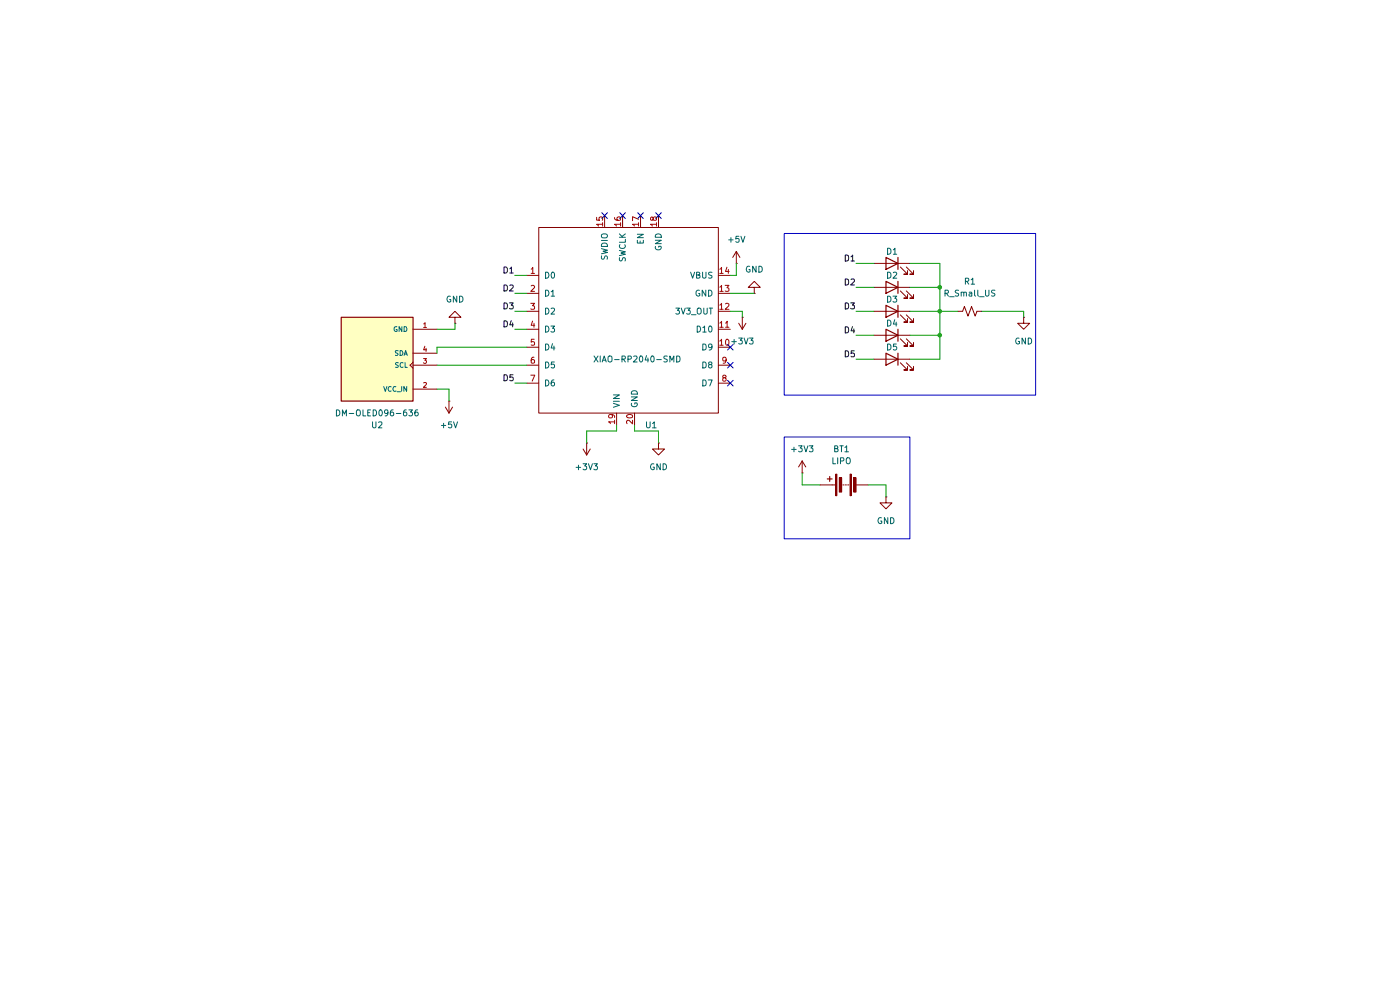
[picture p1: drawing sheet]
(kicad_sch
 (version 20260306)
 (generator "eeschema")
 (generator_version "10.0")
 (paper "A4")
 (lib_symbols
  (symbol "DM-OLED096-636:DM-OLED096-636"
   (pin_names
    (offset 1.016)) (exclude_from_sim no) (in_bom yes) (on_board yes)
   (in_pos_files yes)
   (duplicate_pin_numbers_are_jumpers no)
   (property "Reference" "U" (at -7.62 10.922 0) (show_name no) (do_not_autoplace no) (effects (font (size 1.27 1.27)) (justify left bottom)))
   (property "Value" "DM-OLED096-636" (at -7.62 -10.16 0) (show_name no) (do_not_autoplace no) (effects (font (size 1.27 1.27)) (justify left bottom)))
   (property "Footprint" "DM-OLED096-636:MODULE_DM-OLED096-636" (at 0 0 0) (show_name no) (do_not_autoplace no) (hide yes) (effects (font (size 1.27 1.27)) (justify bottom)))
   (property "Datasheet" "" (at 0 0 0) (show_name no) (do_not_autoplace no) (hide yes) (effects (font (size 1.27 1.27))))
   (property "Description" "0.96” 128 X 64 MONOCHROME GRAPHIC OLED DISPLAY MODULE - I2C" (at 0 0 0) (show_name no) (do_not_autoplace no) (hide yes) (effects (font (size 1.27 1.27)) (justify bottom)))
   (property "MF" "Display Module" (at 0 0 0) (show_name no) (do_not_autoplace no) (hide yes) (effects (font (size 1.27 1.27)) (justify bottom)))
   (property "MAXIMUM_PACKAGE_HEIGHT" "11.3 mm" (at 0 0 0) (show_name no) (do_not_autoplace no) (hide yes) (effects (font (size 1.27 1.27)) (justify bottom)))
   (property "Package" "Package" (at 0 0 0) (show_name no) (do_not_autoplace no) (hide yes) (effects (font (size 1.27 1.27)) (justify bottom)))
   (property "Price" "None" (at 0 0 0) (show_name no) (do_not_autoplace no) (hide yes) (effects (font (size 1.27 1.27)) (justify bottom)))
   (property "Check_prices" "https://www.snapeda.com/parts/DM-OLED096-636/Display+Module/view-part/?ref=eda" (at 0 0 0) (show_name no) (do_not_autoplace no) (hide yes) (effects (font (size 1.27 1.27)) (justify bottom)))
   (property "STANDARD" "Manufacturer Recommendations" (at 0 0 0) (show_name no) (do_not_autoplace no) (hide yes) (effects (font (size 1.27 1.27)) (justify bottom)))
   (property "PARTREV" "2018-09-10" (at 0 0 0) (show_name no) (do_not_autoplace no) (hide yes) (effects (font (size 1.27 1.27)) (justify bottom)))
   (property "SnapEDA_Link" "https://www.snapeda.com/parts/DM-OLED096-636/Display+Module/view-part/?ref=snap" (at 0 0 0) (show_name no) (do_not_autoplace no) (hide yes) (effects (font (size 1.27 1.27)) (justify bottom)))
   (property "MP" "DM-OLED096-636" (at 0 0 0) (show_name no) (do_not_autoplace no) (hide yes) (effects (font (size 1.27 1.27)) (justify bottom)))
   (property "Availability" "Not in stock" (at 0 0 0) (show_name no) (do_not_autoplace no) (hide yes) (effects (font (size 1.27 1.27)) (justify bottom)))
   (property "MANUFACTURER" "Displaymodule" (at 0 0 0) (show_name no) (do_not_autoplace no) (hide yes) (effects (font (size 1.27 1.27)) (justify bottom)))
   (symbol "DM-OLED096-636_0_0"
    (rectangle (start -7.62 -7.62) (end 7.62 10.16) (stroke (width 0.254) (type default)) (fill (type background)))
    (pin power_in line (at 12.7 -5.08 180) (length 5.08) (name "GND" (effects (font (size 1.016 1.016)))) (number "1" (effects (font (size 1.016 1.016)))))
    (pin power_in line (at 12.7 7.62 180) (length 5.08) (name "VCC_IN" (effects (font (size 1.016 1.016)))) (number "2" (effects (font (size 1.016 1.016)))))
    (pin input clock (at 12.7 2.54 180) (length 5.08) (name "SCL" (effects (font (size 1.016 1.016)))) (number "3" (effects (font (size 1.016 1.016)))))
    (pin bidirectional line (at 12.7 0 180) (length 5.08) (name "SDA" (effects (font (size 1.016 1.016)))) (number "4" (effects (font (size 1.016 1.016))))))
   (embedded_fonts no))
  (symbol "Device:Battery"
   (pin_numbers (hide yes))
   (pin_names
    (offset 0) (hide yes)) (exclude_from_sim no) (in_bom yes) (on_board yes)
   (in_pos_files yes)
   (duplicate_pin_numbers_are_jumpers no)
   (property "Reference" "BT" (at 2.54 2.54 0) (show_name no) (do_not_autoplace no) (effects (font (size 1.27 1.27)) (justify left)))
   (property "Value" "Battery" (at 2.54 0 0) (show_name no) (do_not_autoplace no) (effects (font (size 1.27 1.27)) (justify left)))
   (property "Footprint" "" (at 0 1.524 90) (show_name no) (do_not_autoplace no) (hide yes) (effects (font (size 1.27 1.27))))
   (property "Datasheet" "" (at 0 1.524 90) (show_name no) (do_not_autoplace no) (hide yes) (effects (font (size 1.27 1.27))))
   (property "Description" "Multiple-cell battery" (at 0 0 0) (show_name no) (do_not_autoplace no) (hide yes) (effects (font (size 1.27 1.27))))
   (property "Sim.Device" "V" (at 0 0 0) (show_name no) (do_not_autoplace no) (hide yes) (effects (font (size 1.27 1.27))))
   (property "Sim.Type" "DC" (at 0 0 0) (show_name no) (do_not_autoplace no) (hide yes) (effects (font (size 1.27 1.27))))
   (property "Sim.Pins" "1=+ 2=-" (at 0 0 0) (show_name no) (do_not_autoplace no) (hide yes) (effects (font (size 1.27 1.27))))
   (symbol "Battery_0_1"
    (rectangle (start -2.286 1.778) (end 2.286 1.524) (stroke (width 0) (type default)) (fill (type outline)))
    (rectangle (start -2.286 -1.27) (end 2.286 -1.524) (stroke (width 0) (type default)) (fill (type outline)))
    (rectangle (start -1.524 1.016) (end 1.524 0.508) (stroke (width 0) (type default)) (fill (type outline)))
    (rectangle (start -1.524 -2.032) (end 1.524 -2.54) (stroke (width 0) (type default)) (fill (type outline)))
    (polyline (pts (xy 0 1.778) (xy 0 2.54)) (stroke (width 0) (type default)) (fill (type none)))
    (polyline (pts (xy 0 0) (xy 0 0.254)) (stroke (width 0) (type default)) (fill (type none)))
    (polyline (pts (xy 0 -0.508) (xy 0 -0.254)) (stroke (width 0) (type default)) (fill (type none)))
    (polyline (pts (xy 0 -1.016) (xy 0 -0.762)) (stroke (width 0) (type default)) (fill (type none)))
    (polyline (pts (xy 0.762 3.048) (xy 1.778 3.048)) (stroke (width 0.254) (type default)) (fill (type none)))
    (polyline (pts (xy 1.27 3.556) (xy 1.27 2.54)) (stroke (width 0.254) (type default)) (fill (type none))))
   (symbol "Battery_1_1"
    (pin passive line (at 0 5.08 270) (length 2.54) (name "+" (effects (font (size 1.27 1.27)))) (number "1" (effects (font (size 1.27 1.27)))))
    (pin passive line (at 0 -5.08 90) (length 2.54) (name "-" (effects (font (size 1.27 1.27)))) (number "2" (effects (font (size 1.27 1.27))))))
   (embedded_fonts no))
  (symbol "Device:LED"
   (pin_numbers (hide yes))
   (pin_names
    (offset 1.016) (hide yes)) (exclude_from_sim no) (in_bom yes) (on_board yes)
   (in_pos_files yes)
   (duplicate_pin_numbers_are_jumpers no)
   (property "Reference" "D" (at 0 2.54 0) (show_name no) (do_not_autoplace no) (effects (font (size 1.27 1.27))))
   (property "Value" "LED" (at 0 -2.54 0) (show_name no) (do_not_autoplace no) (effects (font (size 1.27 1.27))))
   (property "Footprint" "" (at 0 0 0) (show_name no) (do_not_autoplace no) (hide yes) (effects (font (size 1.27 1.27))))
   (property "Datasheet" "" (at 0 0 0) (show_name no) (do_not_autoplace no) (hide yes) (effects (font (size 1.27 1.27))))
   (property "Description" "Light emitting diode" (at 0 0 0) (show_name no) (do_not_autoplace no) (hide yes) (effects (font (size 1.27 1.27))))
   (property "Sim.Pins" "1=K 2=A" (at 0 0 0) (show_name no) (do_not_autoplace no) (hide yes) (effects (font (size 1.27 1.27))))
   (symbol "LED_0_1"
    (polyline (pts (xy -3.048 -0.762) (xy -4.572 -2.286) (xy -3.81 -2.286) (xy -4.572 -2.286) (xy -4.572 -1.524)) (stroke (width 0) (type default)) (fill (type none)))
    (polyline (pts (xy -1.778 -0.762) (xy -3.302 -2.286) (xy -2.54 -2.286) (xy -3.302 -2.286) (xy -3.302 -1.524)) (stroke (width 0) (type default)) (fill (type none)))
    (polyline (pts (xy -1.27 0) (xy 1.27 0)) (stroke (width 0) (type default)) (fill (type none)))
    (polyline (pts (xy -1.27 -1.27) (xy -1.27 1.27)) (stroke (width 0.254) (type default)) (fill (type none)))
    (polyline (pts (xy 1.27 -1.27) (xy 1.27 1.27) (xy -1.27 0) (xy 1.27 -1.27)) (stroke (width 0.254) (type default)) (fill (type none))))
   (symbol "LED_1_1"
    (pin passive line (at -3.81 0 0) (length 2.54) (name "K" (effects (font (size 1.27 1.27)))) (number "1" (effects (font (size 1.27 1.27)))))
    (pin passive line (at 3.81 0 180) (length 2.54) (name "A" (effects (font (size 1.27 1.27)))) (number "2" (effects (font (size 1.27 1.27))))))
   (embedded_fonts no))
  (symbol "Device:R_Small_US"
   (pin_numbers (hide yes))
   (pin_names
    (offset 0.254) (hide yes)) (exclude_from_sim no) (in_bom yes) (on_board yes)
   (in_pos_files yes)
   (duplicate_pin_numbers_are_jumpers no)
   (property "Reference" "R" (at 0.762 0.508 0) (show_name no) (do_not_autoplace no) (effects (font (size 1.27 1.27)) (justify left)))
   (property "Value" "R_Small_US" (at 0.762 -1.016 0) (show_name no) (do_not_autoplace no) (effects (font (size 1.27 1.27)) (justify left)))
   (property "Footprint" "" (at 0 0 0) (show_name no) (do_not_autoplace no) (hide yes) (effects (font (size 1.27 1.27))))
   (property "Datasheet" "" (at 0 0 0) (show_name no) (do_not_autoplace no) (hide yes) (effects (font (size 1.27 1.27))))
   (property "Description" "Resistor, small US symbol" (at 0 0 0) (show_name no) (do_not_autoplace no) (hide yes) (effects (font (size 1.27 1.27))))
   (symbol "R_Small_US_1_1"
    (polyline (pts (xy 0 1.524) (xy 1.016 1.143) (xy 0 0.762) (xy -1.016 0.381) (xy 0 0)) (stroke (width 0) (type default)) (fill (type none)))
    (polyline (pts (xy 0 0) (xy 1.016 -0.381) (xy 0 -0.762) (xy -1.016 -1.143) (xy 0 -1.524)) (stroke (width 0) (type default)) (fill (type none)))
    (pin passive line (at 0 2.54 270) (length 1.016) (name "" (effects (font (size 1.27 1.27)))) (number "1" (effects (font (size 1.27 1.27)))))
    (pin passive line (at 0 -2.54 90) (length 1.016) (name "" (effects (font (size 1.27 1.27)))) (number "2" (effects (font (size 1.27 1.27))))))
   (embedded_fonts no))
  (symbol "Seeed_Studio_XIAO_Series:XIAO-RP2040-SMD"
   (pin_names
    (offset 1.016)) (exclude_from_sim no) (in_bom yes) (on_board yes)
   (in_pos_files yes)
   (duplicate_pin_numbers_are_jumpers no)
   (property "Reference" "U" (at -18.288 14.478 0) (show_name no) (do_not_autoplace no) (effects (font (size 1.27 1.27))))
   (property "Value" "XIAO-RP2040-SMD" (at -8.382 12.446 0) (show_name no) (do_not_autoplace no) (effects (font (size 1.27 1.27))))
   (property "Footprint" "Seeed_Studio_XIAO_Series:XIAO-RP2040-SMD" (at 4.318 -29.972 0) (show_name no) (do_not_autoplace no) (hide yes) (effects (font (size 1.27 1.27))))
   (property "Datasheet" "" (at -8.89 5.08 0) (show_name no) (do_not_autoplace no) (hide yes) (effects (font (size 1.27 1.27))))
   (property "Description" "" (at 0 0 0) (show_name no) (do_not_autoplace no) (hide yes) (effects (font (size 1.27 1.27))))
   (symbol "XIAO-RP2040-SMD_0_1"
    (rectangle (start -19.05 11.43) (end 19.05 -27.94) (stroke (width 0) (type default)) (fill (type none))))
   (symbol "XIAO-RP2040-SMD_1_0"
    (pin passive line (at -21.59 1.27 0) (length 2.54) (name "D0" (effects (font (size 1.27 1.27)))) (number "1" (effects (font (size 1.27 1.27)))))
    (pin passive line (at -21.59 -2.54 0) (length 2.54) (name "D1" (effects (font (size 1.27 1.27)))) (number "2" (effects (font (size 1.27 1.27)))))
    (pin passive line (at -21.59 -6.35 0) (length 2.54) (name "D2" (effects (font (size 1.27 1.27)))) (number "3" (effects (font (size 1.27 1.27)))))
    (pin passive line (at -21.59 -10.16 0) (length 2.54) (name "D3" (effects (font (size 1.27 1.27)))) (number "4" (effects (font (size 1.27 1.27)))))
    (pin passive line (at -21.59 -13.97 0) (length 2.54) (name "D4" (effects (font (size 1.27 1.27)))) (number "5" (effects (font (size 1.27 1.27)))))
    (pin passive line (at -21.59 -17.78 0) (length 2.54) (name "D5" (effects (font (size 1.27 1.27)))) (number "6" (effects (font (size 1.27 1.27)))))
    (pin passive line (at -21.59 -21.59 0) (length 2.54) (name "D6" (effects (font (size 1.27 1.27)))) (number "7" (effects (font (size 1.27 1.27)))))
    (pin passive line (at 21.59 -21.59 180) (length 2.54) (name "D7" (effects (font (size 1.27 1.27)))) (number "8" (effects (font (size 1.27 1.27)))))
    (pin passive line (at 21.59 -17.78 180) (length 2.54) (name "D8" (effects (font (size 1.27 1.27)))) (number "9" (effects (font (size 1.27 1.27)))))
    (pin passive line (at 21.59 -13.97 180) (length 2.54) (name "D9" (effects (font (size 1.27 1.27)))) (number "10" (effects (font (size 1.27 1.27)))))
    (pin passive line (at 21.59 -10.16 180) (length 2.54) (name "D10" (effects (font (size 1.27 1.27)))) (number "11" (effects (font (size 1.27 1.27)))))
    (pin passive line (at 21.59 -6.35 180) (length 2.54) (name "3V3_OUT" (effects (font (size 1.27 1.27)))) (number "12" (effects (font (size 1.27 1.27)))))
    (pin passive line (at 21.59 -2.54 180) (length 2.54) (name "GND" (effects (font (size 1.27 1.27)))) (number "13" (effects (font (size 1.27 1.27)))))
    (pin passive line (at 21.59 1.27 180) (length 2.54) (name "VBUS" (effects (font (size 1.27 1.27)))) (number "14" (effects (font (size 1.27 1.27))))))
   (symbol "XIAO-RP2040-SMD_1_1"
    (pin passive line (at -5.08 13.97 270) (length 2.54) (name "SWDIO" (effects (font (size 1.27 1.27)))) (number "15" (effects (font (size 1.27 1.27)))))
    (pin passive line (at -1.27 13.97 270) (length 2.54) (name "SWCLK" (effects (font (size 1.27 1.27)))) (number "16" (effects (font (size 1.27 1.27)))))
    (pin passive line (at 2.54 13.97 270) (length 2.54) (name "EN" (effects (font (size 1.27 1.27)))) (number "17" (effects (font (size 1.27 1.27)))))
    (pin passive line (at 6.35 13.97 270) (length 2.54) (name "GND" (effects (font (size 1.27 1.27)))) (number "18" (effects (font (size 1.27 1.27)))))
    (pin passive line (at -2.54 -30.48 90) (length 2.54) (name "VIN" (effects (font (size 1.27 1.27)))) (number "19" (effects (font (size 1.27 1.27)))))
    (pin passive line (at 1.27 -30.48 90) (length 2.54) (name "GND" (effects (font (size 1.27 1.27)))) (number "20" (effects (font (size 1.27 1.27))))))
   (embedded_fonts no))
  (symbol "power:+3V3"
   (power global)
   (pin_numbers (hide yes))
   (pin_names
    (offset 0) (hide yes)) (exclude_from_sim no) (in_bom yes) (on_board yes)
   (in_pos_files yes)
   (duplicate_pin_numbers_are_jumpers no)
   (property "Reference" "#PWR" (at 0 -3.81 0) (show_name no) (do_not_autoplace no) (hide yes) (effects (font (size 1.27 1.27))))
   (property "Value" "+3V3" (at 0 3.556 0) (show_name no) (do_not_autoplace no) (effects (font (size 1.27 1.27))))
   (property "Footprint" "" (at 0 0 0) (show_name no) (do_not_autoplace no) (hide yes) (effects (font (size 1.27 1.27))))
   (property "Datasheet" "" (at 0 0 0) (show_name no) (do_not_autoplace no) (hide yes) (effects (font (size 1.27 1.27))))
   (property "Description" "Power symbol creates a global label with name \"+3V3\"" (at 0 0 0) (show_name no) (do_not_autoplace no) (hide yes) (effects (font (size 1.27 1.27))))
   (symbol "+3V3_0_1"
    (polyline (pts (xy -0.762 1.27) (xy 0 2.54)) (stroke (width 0) (type default)) (fill (type none)))
    (polyline (pts (xy 0 2.54) (xy 0.762 1.27)) (stroke (width 0) (type default)) (fill (type none)))
    (polyline (pts (xy 0 0) (xy 0 2.54)) (stroke (width 0) (type default)) (fill (type none))))
   (symbol "+3V3_1_1"
    (pin power_in line (at 0 0 90) (length 0) (name "" (effects (font (size 1.27 1.27)))) (number "1" (effects (font (size 1.27 1.27))))))
   (embedded_fonts no))
  (symbol "power:+5V"
   (power global)
   (pin_numbers (hide yes))
   (pin_names
    (offset 0) (hide yes)) (exclude_from_sim no) (in_bom yes) (on_board yes)
   (in_pos_files yes)
   (duplicate_pin_numbers_are_jumpers no)
   (property "Reference" "#PWR" (at 0 -3.81 0) (show_name no) (do_not_autoplace no) (hide yes) (effects (font (size 1.27 1.27))))
   (property "Value" "+5V" (at 0 3.556 0) (show_name no) (do_not_autoplace no) (effects (font (size 1.27 1.27))))
   (property "Footprint" "" (at 0 0 0) (show_name no) (do_not_autoplace no) (hide yes) (effects (font (size 1.27 1.27))))
   (property "Datasheet" "" (at 0 0 0) (show_name no) (do_not_autoplace no) (hide yes) (effects (font (size 1.27 1.27))))
   (property "Description" "Power symbol creates a global label with name \"+5V\"" (at 0 0 0) (show_name no) (do_not_autoplace no) (hide yes) (effects (font (size 1.27 1.27))))
   (symbol "+5V_0_1"
    (polyline (pts (xy -0.762 1.27) (xy 0 2.54)) (stroke (width 0) (type default)) (fill (type none)))
    (polyline (pts (xy 0 2.54) (xy 0.762 1.27)) (stroke (width 0) (type default)) (fill (type none)))
    (polyline (pts (xy 0 0) (xy 0 2.54)) (stroke (width 0) (type default)) (fill (type none))))
   (symbol "+5V_1_1"
    (pin power_in line (at 0 0 90) (length 0) (name "" (effects (font (size 1.27 1.27)))) (number "1" (effects (font (size 1.27 1.27))))))
   (embedded_fonts no))
  (symbol "power:GND"
   (power global)
   (pin_numbers (hide yes))
   (pin_names
    (offset 0) (hide yes)) (exclude_from_sim no) (in_bom yes) (on_board yes)
   (in_pos_files yes)
   (duplicate_pin_numbers_are_jumpers no)
   (property "Reference" "#PWR" (at 0 -6.35 0) (show_name no) (do_not_autoplace no) (hide yes) (effects (font (size 1.27 1.27))))
   (property "Value" "GND" (at 0 -3.81 0) (show_name no) (do_not_autoplace no) (effects (font (size 1.27 1.27))))
   (property "Footprint" "" (at 0 0 0) (show_name no) (do_not_autoplace no) (hide yes) (effects (font (size 1.27 1.27))))
   (property "Datasheet" "" (at 0 0 0) (show_name no) (do_not_autoplace no) (hide yes) (effects (font (size 1.27 1.27))))
   (property "Description" "Power symbol creates a global label with name \"GND\" , ground" (at 0 0 0) (show_name no) (do_not_autoplace no) (hide yes) (effects (font (size 1.27 1.27))))
   (symbol "GND_0_1"
    (polyline (pts (xy 0 0) (xy 0 -1.27) (xy 1.27 -1.27) (xy 0 -2.54) (xy -1.27 -1.27) (xy 0 -1.27)) (stroke (width 0) (type default)) (fill (type none))))
   (symbol "GND_1_1"
    (pin power_in line (at 0 0 270) (length 0) (name "" (effects (font (size 1.27 1.27)))) (number "1" (effects (font (size 1.27 1.27))))))
   (embedded_fonts no)))
 (rectangle
  (start 166.37 49.53)
  (end 219.71 83.82)
  (stroke (width 0) (type default))
  (fill (type none)))
 (rectangle
  (start 166.37 92.71)
  (end 193.04 114.3)
  (stroke (width 0) (type default))
  (fill (type none)))
 (junction
  (at 199.39 71.12)
  (diameter 0)
  (color 0 0 0 0))
 (junction
  (at 199.39 66.04)
  (diameter 0)
  (color 0 0 0 0))
 (junction
  (at 199.39 60.96)
  (diameter 0)
  (color 0 0 0 0))
 (no_connect
  (at 135.89 45.72))
 (no_connect
  (at 154.94 77.47))
 (no_connect
  (at 132.08 45.72))
 (no_connect
  (at 154.94 81.28))
 (no_connect
  (at 139.7 45.72))
 (no_connect
  (at 154.94 73.66))
 (no_connect
  (at 128.27 45.72))
 (wire
  (pts (xy 134.62 91.44) (xy 139.7 91.44))
  (stroke (width 0) (type default)))
 (wire
  (pts (xy 193.04 71.12) (xy 199.39 71.12))
  (stroke (width 0) (type default)))
 (wire
  (pts (xy 170.18 102.87) (xy 173.99 102.87))
  (stroke (width 0) (type default)))
 (wire
  (pts (xy 181.61 66.04) (xy 185.42 66.04))
  (stroke (width 0) (type default)))
 (wire
  (pts (xy 157.48 66.04) (xy 157.48 67.31))
  (stroke (width 0) (type default)))
 (wire
  (pts (xy 109.22 58.42) (xy 111.76 58.42))
  (stroke (width 0) (type default)))
 (wire
  (pts (xy 193.04 76.2) (xy 199.39 76.2))
  (stroke (width 0) (type default)))
 (wire
  (pts (xy 92.71 77.47) (xy 111.76 77.47))
  (stroke (width 0) (type default)))
 (wire
  (pts (xy 193.04 66.04) (xy 199.39 66.04))
  (stroke (width 0) (type default)))
 (wire
  (pts (xy 181.61 55.88) (xy 185.42 55.88))
  (stroke (width 0) (type default)))
 (wire
  (pts (xy 139.7 91.44) (xy 139.7 93.98))
  (stroke (width 0) (type default)))
 (wire
  (pts (xy 95.25 82.55) (xy 95.25 85.09))
  (stroke (width 0) (type default)))
 (wire
  (pts (xy 154.94 66.04) (xy 157.48 66.04))
  (stroke (width 0) (type default)))
 (wire
  (pts (xy 124.46 91.44) (xy 124.46 93.98))
  (stroke (width 0) (type default)))
 (wire
  (pts (xy 109.22 69.85) (xy 111.76 69.85))
  (stroke (width 0) (type default)))
 (wire
  (pts (xy 124.46 91.44) (xy 130.81 91.44))
  (stroke (width 0) (type default)))
 (wire
  (pts (xy 92.71 73.66) (xy 111.76 73.66))
  (stroke (width 0) (type default)))
 (wire
  (pts (xy 199.39 55.88) (xy 199.39 60.96))
  (stroke (width 0) (type default)))
 (wire
  (pts (xy 96.52 69.85) (xy 96.52 68.58))
  (stroke (width 0) (type default)))
 (wire
  (pts (xy 199.39 76.2) (xy 199.39 71.12))
  (stroke (width 0) (type default)))
 (wire
  (pts (xy 181.61 76.2) (xy 185.42 76.2))
  (stroke (width 0) (type default)))
 (wire
  (pts (xy 154.94 62.23) (xy 160.02 62.23))
  (stroke (width 0) (type default)))
 (wire
  (pts (xy 193.04 55.88) (xy 199.39 55.88))
  (stroke (width 0) (type default)))
 (wire
  (pts (xy 193.04 60.96) (xy 199.39 60.96))
  (stroke (width 0) (type default)))
 (wire
  (pts (xy 208.28 66.04) (xy 217.17 66.04))
  (stroke (width 0) (type default)))
 (wire
  (pts (xy 154.94 58.42) (xy 156.21 58.42))
  (stroke (width 0) (type default)))
 (wire
  (pts (xy 109.22 66.04) (xy 111.76 66.04))
  (stroke (width 0) (type default)))
 (wire
  (pts (xy 187.96 102.87) (xy 187.96 105.41))
  (stroke (width 0) (type default)))
 (wire
  (pts (xy 92.71 74.93) (xy 92.71 73.66))
  (stroke (width 0) (type default)))
 (wire
  (pts (xy 181.61 60.96) (xy 185.42 60.96))
  (stroke (width 0) (type default)))
 (wire
  (pts (xy 92.71 69.85) (xy 96.52 69.85))
  (stroke (width 0) (type default)))
 (wire
  (pts (xy 109.22 62.23) (xy 111.76 62.23))
  (stroke (width 0) (type default)))
 (wire
  (pts (xy 92.71 82.55) (xy 95.25 82.55))
  (stroke (width 0) (type default)))
 (wire
  (pts (xy 199.39 71.12) (xy 199.39 66.04))
  (stroke (width 0) (type default)))
 (wire
  (pts (xy 199.39 60.96) (xy 199.39 66.04))
  (stroke (width 0) (type default)))
 (wire
  (pts (xy 109.22 81.28) (xy 111.76 81.28))
  (stroke (width 0) (type default)))
 (wire
  (pts (xy 217.17 66.04) (xy 217.17 67.31))
  (stroke (width 0) (type default)))
 (wire
  (pts (xy 134.62 90.17) (xy 134.62 91.44))
  (stroke (width 0) (type default)))
 (wire
  (pts (xy 130.81 91.44) (xy 130.81 90.17))
  (stroke (width 0) (type default)))
 (wire
  (pts (xy 156.21 58.42) (xy 156.21 55.88))
  (stroke (width 0) (type default)))
 (wire
  (pts (xy 199.39 66.04) (xy 203.2 66.04))
  (stroke (width 0) (type default)))
 (wire
  (pts (xy 170.18 100.33) (xy 170.18 102.87))
  (stroke (width 0) (type default)))
 (wire
  (pts (xy 181.61 71.12) (xy 185.42 71.12))
  (stroke (width 0) (type default)))
 (wire
  (pts (xy 184.15 102.87) (xy 187.96 102.87))
  (stroke (width 0) (type default)))
 (label "D1"
  (at 109.22 58.42 180)
  (effects (font (size 1.27 1.27)) (justify right bottom)))
 (label "D4"
  (at 109.22 69.85 180)
  (effects (font (size 1.27 1.27)) (justify right bottom)))
 (label "D5"
  (at 181.61 76.2 180)
  (effects (font (size 1.27 1.27)) (justify right bottom)))
 (label "D3"
  (at 109.22 66.04 180)
  (effects (font (size 1.27 1.27)) (justify right bottom)))
 (label "D5"
  (at 109.22 81.28 180)
  (effects (font (size 1.27 1.27)) (justify right bottom)))
 (label "D2"
  (at 109.22 62.23 180)
  (effects (font (size 1.27 1.27)) (justify right bottom)))
 (label "D3"
  (at 181.61 66.04 180)
  (effects (font (size 1.27 1.27)) (justify right bottom)))
 (label "D2"
  (at 181.61 60.96 180)
  (effects (font (size 1.27 1.27)) (justify right bottom)))
 (label "D1"
  (at 181.61 55.88 180)
  (effects (font (size 1.27 1.27)) (justify right bottom)))
 (label "D4"
  (at 181.61 71.12 180)
  (effects (font (size 1.27 1.27)) (justify right bottom)))
 (symbol
  (lib_id "power:+3V3")
  (at 124.46 93.98 180)
  (unit 1)
  (body_style 1)
  (exclude_from_sim no)
  (in_bom yes)
  (on_board yes)
  (in_pos_files yes)
  (dnp no)
  (fields_autoplaced yes)
  (property "Reference" "#PWR04" (at 124.46 90.17 0) (hide yes) (show_name no) (do_not_autoplace no) (effects (font (size 1.27 1.27))))
  (property "Value" "+3V3" (at 124.46 99.06 0) (show_name no) (do_not_autoplace no) (effects (font (size 1.27 1.27))))
  (property "Footprint" "" (at 124.46 93.98 0) (hide yes) (show_name no) (do_not_autoplace no) (effects (font (size 1.27 1.27))))
  (property "Datasheet" "" (at 124.46 93.98 0) (hide yes) (show_name no) (do_not_autoplace no) (effects (font (size 1.27 1.27))))
  (property "Description" "Power symbol creates a global label with name \"+3V3\"" (at 124.46 93.98 0) (hide yes) (show_name no) (do_not_autoplace no) (effects (font (size 1.27 1.27))))
  (pin "1"))
 (symbol
  (lib_id "power:GND")
  (at 160.02 62.23 0)
  (mirror x)
  (unit 1)
  (body_style 1)
  (exclude_from_sim no)
  (in_bom yes)
  (on_board yes)
  (in_pos_files yes)
  (dnp no)
  (fields_autoplaced yes)
  (property "Reference" "#PWR09" (at 160.02 55.88 0) (hide yes) (show_name no) (do_not_autoplace no) (effects (font (size 1.27 1.27))))
  (property "Value" "GND" (at 160.02 57.15 0) (show_name no) (do_not_autoplace no) (effects (font (size 1.27 1.27))))
  (property "Footprint" "" (at 160.02 62.23 0) (hide yes) (show_name no) (do_not_autoplace no) (effects (font (size 1.27 1.27))))
  (property "Datasheet" "" (at 160.02 62.23 0) (hide yes) (show_name no) (do_not_autoplace no) (effects (font (size 1.27 1.27))))
  (property "Description" "Power symbol creates a global label with name \"GND\" , ground" (at 160.02 62.23 0) (hide yes) (show_name no) (do_not_autoplace no) (effects (font (size 1.27 1.27))))
  (pin "1"))
 (symbol
  (lib_id "Device:LED")
  (at 189.23 55.88 0)
  (mirror y)
  (unit 1)
  (body_style 1)
  (exclude_from_sim no)
  (in_bom yes)
  (on_board yes)
  (in_pos_files yes)
  (dnp no)
  (property "Reference" "D1" (at 189.23 53.34 0) (show_name no) (do_not_autoplace no) (effects (font (size 1.27 1.27))))
  (property "Value" "LED" (at 190.8175 52.07 0) (hide yes) (show_name no) (do_not_autoplace no) (effects (font (size 1.27 1.27))))
  (property "Footprint" "LED_D3.0mm" (at 189.23 55.88 0) (hide yes) (show_name no) (do_not_autoplace no) (effects (font (size 1.27 1.27))))
  (property "Datasheet" "" (at 189.23 55.88 0) (hide yes) (show_name no) (do_not_autoplace no) (effects (font (size 1.27 1.27))))
  (property "Description" "Light emitting diode" (at 189.23 55.88 0) (hide yes) (show_name no) (do_not_autoplace no) (effects (font (size 1.27 1.27))))
  (property "Sim.Pins" "1=K 2=A" (at 189.23 55.88 0) (hide yes) (show_name no) (do_not_autoplace no) (effects (font (size 1.27 1.27))))
  (pin "2")
  (pin "1"))
 (symbol
  (lib_id "Device:LED")
  (at 189.23 71.12 0)
  (mirror y)
  (unit 1)
  (body_style 1)
  (exclude_from_sim no)
  (in_bom yes)
  (on_board yes)
  (in_pos_files yes)
  (dnp no)
  (property "Reference" "D4" (at 189.23 68.58 0) (show_name no) (do_not_autoplace no) (effects (font (size 1.27 1.27))))
  (property "Value" "LED" (at 190.8175 67.31 0) (hide yes) (show_name no) (do_not_autoplace no) (effects (font (size 1.27 1.27))))
  (property "Footprint" "LED_D3.0mm" (at 189.23 71.12 0) (hide yes) (show_name no) (do_not_autoplace no) (effects (font (size 1.27 1.27))))
  (property "Datasheet" "" (at 189.23 71.12 0) (hide yes) (show_name no) (do_not_autoplace no) (effects (font (size 1.27 1.27))))
  (property "Description" "Light emitting diode" (at 189.23 71.12 0) (hide yes) (show_name no) (do_not_autoplace no) (effects (font (size 1.27 1.27))))
  (property "Sim.Pins" "1=K 2=A" (at 189.23 71.12 0) (hide yes) (show_name no) (do_not_autoplace no) (effects (font (size 1.27 1.27))))
  (pin "2")
  (pin "1"))
 (symbol
  (lib_id "power:+3V3")
  (at 157.48 67.31 180)
  (unit 1)
  (body_style 1)
  (exclude_from_sim no)
  (in_bom yes)
  (on_board yes)
  (in_pos_files yes)
  (dnp no)
  (fields_autoplaced yes)
  (property "Reference" "#PWR010" (at 157.48 63.5 0) (hide yes) (show_name no) (do_not_autoplace no) (effects (font (size 1.27 1.27))))
  (property "Value" "+3V3" (at 157.48 72.39 0) (show_name no) (do_not_autoplace no) (effects (font (size 1.27 1.27))))
  (property "Footprint" "" (at 157.48 67.31 0) (hide yes) (show_name no) (do_not_autoplace no) (effects (font (size 1.27 1.27))))
  (property "Datasheet" "" (at 157.48 67.31 0) (hide yes) (show_name no) (do_not_autoplace no) (effects (font (size 1.27 1.27))))
  (property "Description" "Power symbol creates a global label with name \"+3V3\"" (at 157.48 67.31 0) (hide yes) (show_name no) (do_not_autoplace no) (effects (font (size 1.27 1.27))))
  (pin "1"))
 (symbol
  (lib_id "Device:LED")
  (at 189.23 66.04 0)
  (mirror y)
  (unit 1)
  (body_style 1)
  (exclude_from_sim no)
  (in_bom yes)
  (on_board yes)
  (in_pos_files yes)
  (dnp no)
  (property "Reference" "D3" (at 189.23 63.5 0) (show_name no) (do_not_autoplace no) (effects (font (size 1.27 1.27))))
  (property "Value" "LED" (at 190.8175 62.23 0) (hide yes) (show_name no) (do_not_autoplace no) (effects (font (size 1.27 1.27))))
  (property "Footprint" "LED_D3.0mm" (at 189.23 66.04 0) (hide yes) (show_name no) (do_not_autoplace no) (effects (font (size 1.27 1.27))))
  (property "Datasheet" "" (at 189.23 66.04 0) (hide yes) (show_name no) (do_not_autoplace no) (effects (font (size 1.27 1.27))))
  (property "Description" "Light emitting diode" (at 189.23 66.04 0) (hide yes) (show_name no) (do_not_autoplace no) (effects (font (size 1.27 1.27))))
  (property "Sim.Pins" "1=K 2=A" (at 189.23 66.04 0) (hide yes) (show_name no) (do_not_autoplace no) (effects (font (size 1.27 1.27))))
  (pin "2")
  (pin "1"))
 (symbol
  (lib_id "Device:Battery")
  (at 179.07 102.87 90)
  (unit 1)
  (body_style 1)
  (exclude_from_sim no)
  (in_bom yes)
  (on_board yes)
  (in_pos_files yes)
  (dnp no)
  (fields_autoplaced yes)
  (property "Reference" "BT1" (at 178.4985 95.25 90) (show_name no) (do_not_autoplace no) (effects (font (size 1.27 1.27))))
  (property "Value" "LIPO" (at 178.4985 97.79 90) (show_name no) (do_not_autoplace no) (effects (font (size 1.27 1.27))))
  (property "Footprint" "" (at 177.546 102.87 90) (hide yes) (show_name no) (do_not_autoplace no) (effects (font (size 1.27 1.27))))
  (property "Datasheet" "" (at 177.546 102.87 90) (hide yes) (show_name no) (do_not_autoplace no) (effects (font (size 1.27 1.27))))
  (property "Description" "Multiple-cell battery" (at 179.07 102.87 0) (hide yes) (show_name no) (do_not_autoplace no) (effects (font (size 1.27 1.27))))
  (property "Sim.Device" "V" (at 179.07 102.87 0) (hide yes) (show_name no) (do_not_autoplace no) (effects (font (size 1.27 1.27))))
  (property "Sim.Type" "DC" (at 179.07 102.87 0) (hide yes) (show_name no) (do_not_autoplace no) (effects (font (size 1.27 1.27))))
  (property "Sim.Pins" "1=+ 2=-" (at 179.07 102.87 0) (hide yes) (show_name no) (do_not_autoplace no) (effects (font (size 1.27 1.27))))
  (pin "1")
  (pin "2"))
 (symbol
  (lib_id "power:+5V")
  (at 95.25 85.09 0)
  (mirror x)
  (unit 1)
  (body_style 1)
  (exclude_from_sim no)
  (in_bom yes)
  (on_board yes)
  (in_pos_files yes)
  (dnp no)
  (fields_autoplaced yes)
  (property "Reference" "#PWR08" (at 95.25 81.28 0) (hide yes) (show_name no) (do_not_autoplace no) (effects (font (size 1.27 1.27))))
  (property "Value" "+5V" (at 95.25 90.17 0) (show_name no) (do_not_autoplace no) (effects (font (size 1.27 1.27))))
  (property "Footprint" "" (at 95.25 85.09 0) (hide yes) (show_name no) (do_not_autoplace no) (effects (font (size 1.27 1.27))))
  (property "Datasheet" "" (at 95.25 85.09 0) (hide yes) (show_name no) (do_not_autoplace no) (effects (font (size 1.27 1.27))))
  (property "Description" "Power symbol creates a global label with name \"+5V\"" (at 95.25 85.09 0) (hide yes) (show_name no) (do_not_autoplace no) (effects (font (size 1.27 1.27))))
  (pin "1"))
 (symbol
  (lib_id "power:+3V3")
  (at 170.18 100.33 0)
  (unit 1)
  (body_style 1)
  (exclude_from_sim no)
  (in_bom yes)
  (on_board yes)
  (in_pos_files yes)
  (dnp no)
  (fields_autoplaced yes)
  (property "Reference" "#PWR03" (at 170.18 104.14 0) (hide yes) (show_name no) (do_not_autoplace no) (effects (font (size 1.27 1.27))))
  (property "Value" "+3V3" (at 170.18 95.25 0) (show_name no) (do_not_autoplace no) (effects (font (size 1.27 1.27))))
  (property "Footprint" "" (at 170.18 100.33 0) (hide yes) (show_name no) (do_not_autoplace no) (effects (font (size 1.27 1.27))))
  (property "Datasheet" "" (at 170.18 100.33 0) (hide yes) (show_name no) (do_not_autoplace no) (effects (font (size 1.27 1.27))))
  (property "Description" "Power symbol creates a global label with name \"+3V3\"" (at 170.18 100.33 0) (hide yes) (show_name no) (do_not_autoplace no) (effects (font (size 1.27 1.27))))
  (pin "1"))
 (symbol
  (lib_id "power:GND")
  (at 96.52 68.58 0)
  (mirror x)
  (unit 1)
  (body_style 1)
  (exclude_from_sim no)
  (in_bom yes)
  (on_board yes)
  (in_pos_files yes)
  (dnp no)
  (fields_autoplaced yes)
  (property "Reference" "#PWR06" (at 96.52 62.23 0) (hide yes) (show_name no) (do_not_autoplace no) (effects (font (size 1.27 1.27))))
  (property "Value" "GND" (at 96.52 63.5 0) (show_name no) (do_not_autoplace no) (effects (font (size 1.27 1.27))))
  (property "Footprint" "" (at 96.52 68.58 0) (hide yes) (show_name no) (do_not_autoplace no) (effects (font (size 1.27 1.27))))
  (property "Datasheet" "" (at 96.52 68.58 0) (hide yes) (show_name no) (do_not_autoplace no) (effects (font (size 1.27 1.27))))
  (property "Description" "Power symbol creates a global label with name \"GND\" , ground" (at 96.52 68.58 0) (hide yes) (show_name no) (do_not_autoplace no) (effects (font (size 1.27 1.27))))
  (pin "1"))
 (symbol
  (lib_id "power:GND")
  (at 187.96 105.41 0)
  (unit 1)
  (body_style 1)
  (exclude_from_sim no)
  (in_bom yes)
  (on_board yes)
  (in_pos_files yes)
  (dnp no)
  (fields_autoplaced yes)
  (property "Reference" "#PWR02" (at 187.96 111.76 0) (hide yes) (show_name no) (do_not_autoplace no) (effects (font (size 1.27 1.27))))
  (property "Value" "GND" (at 187.96 110.49 0) (show_name no) (do_not_autoplace no) (effects (font (size 1.27 1.27))))
  (property "Footprint" "" (at 187.96 105.41 0) (hide yes) (show_name no) (do_not_autoplace no) (effects (font (size 1.27 1.27))))
  (property "Datasheet" "" (at 187.96 105.41 0) (hide yes) (show_name no) (do_not_autoplace no) (effects (font (size 1.27 1.27))))
  (property "Description" "Power symbol creates a global label with name \"GND\" , ground" (at 187.96 105.41 0) (hide yes) (show_name no) (do_not_autoplace no) (effects (font (size 1.27 1.27))))
  (pin "1"))
 (symbol
  (lib_id "Device:LED")
  (at 189.23 76.2 0)
  (mirror y)
  (unit 1)
  (body_style 1)
  (exclude_from_sim no)
  (in_bom yes)
  (on_board yes)
  (in_pos_files yes)
  (dnp no)
  (property "Reference" "D5" (at 189.23 73.66 0) (show_name no) (do_not_autoplace no) (effects (font (size 1.27 1.27))))
  (property "Value" "LED" (at 190.8175 72.39 0) (hide yes) (show_name no) (do_not_autoplace no) (effects (font (size 1.27 1.27))))
  (property "Footprint" "LED_D3.0mm" (at 189.23 76.2 0) (hide yes) (show_name no) (do_not_autoplace no) (effects (font (size 1.27 1.27))))
  (property "Datasheet" "" (at 189.23 76.2 0) (hide yes) (show_name no) (do_not_autoplace no) (effects (font (size 1.27 1.27))))
  (property "Description" "Light emitting diode" (at 189.23 76.2 0) (hide yes) (show_name no) (do_not_autoplace no) (effects (font (size 1.27 1.27))))
  (property "Sim.Pins" "1=K 2=A" (at 189.23 76.2 0) (hide yes) (show_name no) (do_not_autoplace no) (effects (font (size 1.27 1.27))))
  (pin "2")
  (pin "1"))
 (symbol
  (lib_id "power:GND")
  (at 217.17 67.31 0)
  (unit 1)
  (body_style 1)
  (exclude_from_sim no)
  (in_bom yes)
  (on_board yes)
  (in_pos_files yes)
  (dnp no)
  (fields_autoplaced yes)
  (property "Reference" "#PWR01" (at 217.17 73.66 0) (hide yes) (show_name no) (do_not_autoplace no) (effects (font (size 1.27 1.27))))
  (property "Value" "GND" (at 217.17 72.39 0) (show_name no) (do_not_autoplace no) (effects (font (size 1.27 1.27))))
  (property "Footprint" "" (at 217.17 67.31 0) (hide yes) (show_name no) (do_not_autoplace no) (effects (font (size 1.27 1.27))))
  (property "Datasheet" "" (at 217.17 67.31 0) (hide yes) (show_name no) (do_not_autoplace no) (effects (font (size 1.27 1.27))))
  (property "Description" "Power symbol creates a global label with name \"GND\" , ground" (at 217.17 67.31 0) (hide yes) (show_name no) (do_not_autoplace no) (effects (font (size 1.27 1.27))))
  (pin "1"))
 (symbol
  (lib_id "Device:R_Small_US")
  (at 205.74 66.04 90)
  (unit 1)
  (body_style 1)
  (exclude_from_sim no)
  (in_bom yes)
  (on_board yes)
  (in_pos_files yes)
  (dnp no)
  (fields_autoplaced yes)
  (property "Reference" "R1" (at 205.74 59.69 90) (show_name no) (do_not_autoplace no) (effects (font (size 1.27 1.27))))
  (property "Value" "R_Small_US" (at 205.74 62.23 90) (show_name no) (do_not_autoplace no) (effects (font (size 1.27 1.27))))
  (property "Footprint" "Resistor_THT:R_Axial_DIN0309_L9.0mm_D3.2mm_P5.08mm_Vertical" (at 205.74 66.04 0) (hide yes) (show_name no) (do_not_autoplace no) (effects (font (size 1.27 1.27))))
  (property "Datasheet" "" (at 205.74 66.04 0) (hide yes) (show_name no) (do_not_autoplace no) (effects (font (size 1.27 1.27))))
  (property "Description" "Resistor, small US symbol" (at 205.74 66.04 0) (hide yes) (show_name no) (do_not_autoplace no) (effects (font (size 1.27 1.27))))
  (pin "2")
  (pin "1"))
 (symbol
  (lib_id "power:+5V")
  (at 156.21 55.88 0)
  (mirror y)
  (unit 1)
  (body_style 1)
  (exclude_from_sim no)
  (in_bom yes)
  (on_board yes)
  (in_pos_files yes)
  (dnp no)
  (fields_autoplaced yes)
  (property "Reference" "#PWR07" (at 156.21 59.69 0) (hide yes) (show_name no) (do_not_autoplace no) (effects (font (size 1.27 1.27))))
  (property "Value" "+5V" (at 156.21 50.8 0) (show_name no) (do_not_autoplace no) (effects (font (size 1.27 1.27))))
  (property "Footprint" "" (at 156.21 55.88 0) (hide yes) (show_name no) (do_not_autoplace no) (effects (font (size 1.27 1.27))))
  (property "Datasheet" "" (at 156.21 55.88 0) (hide yes) (show_name no) (do_not_autoplace no) (effects (font (size 1.27 1.27))))
  (property "Description" "Power symbol creates a global label with name \"+5V\"" (at 156.21 55.88 0) (hide yes) (show_name no) (do_not_autoplace no) (effects (font (size 1.27 1.27))))
  (pin "1"))
 (symbol
  (lib_id "power:GND")
  (at 139.7 93.98 0)
  (unit 1)
  (body_style 1)
  (exclude_from_sim no)
  (in_bom yes)
  (on_board yes)
  (in_pos_files yes)
  (dnp no)
  (fields_autoplaced yes)
  (property "Reference" "#PWR05" (at 139.7 100.33 0) (hide yes) (show_name no) (do_not_autoplace no) (effects (font (size 1.27 1.27))))
  (property "Value" "GND" (at 139.7 99.06 0) (show_name no) (do_not_autoplace no) (effects (font (size 1.27 1.27))))
  (property "Footprint" "" (at 139.7 93.98 0) (hide yes) (show_name no) (do_not_autoplace no) (effects (font (size 1.27 1.27))))
  (property "Datasheet" "" (at 139.7 93.98 0) (hide yes) (show_name no) (do_not_autoplace no) (effects (font (size 1.27 1.27))))
  (property "Description" "Power symbol creates a global label with name \"GND\" , ground" (at 139.7 93.98 0) (hide yes) (show_name no) (do_not_autoplace no) (effects (font (size 1.27 1.27))))
  (pin "1"))
 (symbol
  (lib_id "Device:LED")
  (at 189.23 60.96 0)
  (mirror y)
  (unit 1)
  (body_style 1)
  (exclude_from_sim no)
  (in_bom yes)
  (on_board yes)
  (in_pos_files yes)
  (dnp no)
  (property "Reference" "D2" (at 189.23 58.42 0) (show_name no) (do_not_autoplace no) (effects (font (size 1.27 1.27))))
  (property "Value" "LED" (at 190.8175 57.15 0) (hide yes) (show_name no) (do_not_autoplace no) (effects (font (size 1.27 1.27))))
  (property "Footprint" "LED_D3.0mm" (at 189.23 60.96 0) (hide yes) (show_name no) (do_not_autoplace no) (effects (font (size 1.27 1.27))))
  (property "Datasheet" "" (at 189.23 60.96 0) (hide yes) (show_name no) (do_not_autoplace no) (effects (font (size 1.27 1.27))))
  (property "Description" "Light emitting diode" (at 189.23 60.96 0) (hide yes) (show_name no) (do_not_autoplace no) (effects (font (size 1.27 1.27))))
  (property "Sim.Pins" "1=K 2=A" (at 189.23 60.96 0) (hide yes) (show_name no) (do_not_autoplace no) (effects (font (size 1.27 1.27))))
  (pin "2")
  (pin "1"))
 (symbol
  (lib_id "DM-OLED096-636:DM-OLED096-636")
  (at 80.01 74.93 0)
  (mirror x)
  (unit 1)
  (body_style 1)
  (exclude_from_sim no)
  (in_bom yes)
  (on_board yes)
  (in_pos_files yes)
  (dnp no)
  (fields_autoplaced yes)
  (property "Reference" "U2" (at 80.01 90.17 0) (show_name no) (do_not_autoplace no) (effects (font (size 1.27 1.27))))
  (property "Value" "DM-OLED096-636" (at 80.01 87.63 0) (show_name no) (do_not_autoplace no) (effects (font (size 1.27 1.27))))
  (property "Footprint" "Footprints:MODULE_DM-OLED096-636" (at 80.01 74.93 0) (hide yes) (show_name no) (do_not_autoplace no) (effects (font (size 1.27 1.27)) (justify bottom)))
  (property "Datasheet" "" (at 80.01 74.93 0) (hide yes) (show_name no) (do_not_autoplace no) (effects (font (size 1.27 1.27))))
  (property "Description" "0.96” 128 X 64 MONOCHROME GRAPHIC OLED DISPLAY MODULE - I2C" (at 80.01 74.93 0) (hide yes) (show_name no) (do_not_autoplace no) (effects (font (size 1.27 1.27)) (justify bottom)))
  (property "MF" "Display Module" (at 80.01 74.93 0) (hide yes) (show_name no) (do_not_autoplace no) (effects (font (size 1.27 1.27)) (justify bottom)))
  (property "MAXIMUM_PACKAGE_HEIGHT" "11.3 mm" (at 80.01 74.93 0) (hide yes) (show_name no) (do_not_autoplace no) (effects (font (size 1.27 1.27)) (justify bottom)))
  (property "Package" "Package" (at 80.01 74.93 0) (hide yes) (show_name no) (do_not_autoplace no) (effects (font (size 1.27 1.27)) (justify bottom)))
  (property "Price" "None" (at 80.01 74.93 0) (hide yes) (show_name no) (do_not_autoplace no) (effects (font (size 1.27 1.27)) (justify bottom)))
  (property "Check_prices" "https://www.snapeda.com/parts/DM-OLED096-636/Display+Module/view-part/?ref=eda" (at 80.01 74.93 0) (hide yes) (show_name no) (do_not_autoplace no) (effects (font (size 1.27 1.27)) (justify bottom)))
  (property "STANDARD" "Manufacturer Recommendations" (at 80.01 74.93 0) (hide yes) (show_name no) (do_not_autoplace no) (effects (font (size 1.27 1.27)) (justify bottom)))
  (property "PARTREV" "2018-09-10" (at 80.01 74.93 0) (hide yes) (show_name no) (do_not_autoplace no) (effects (font (size 1.27 1.27)) (justify bottom)))
  (property "SnapEDA_Link" "https://www.snapeda.com/parts/DM-OLED096-636/Display+Module/view-part/?ref=snap" (at 80.01 74.93 0) (hide yes) (show_name no) (do_not_autoplace no) (effects (font (size 1.27 1.27)) (justify bottom)))
  (property "MP" "DM-OLED096-636" (at 80.01 74.93 0) (hide yes) (show_name no) (do_not_autoplace no) (effects (font (size 1.27 1.27)) (justify bottom)))
  (property "Availability" "Not in stock" (at 80.01 74.93 0) (hide yes) (show_name no) (do_not_autoplace no) (effects (font (size 1.27 1.27)) (justify bottom)))
  (property "MANUFACTURER" "Displaymodule" (at 80.01 74.93 0) (hide yes) (show_name no) (do_not_autoplace no) (effects (font (size 1.27 1.27)) (justify bottom)))
  (pin "2")
  (pin "1")
  (pin "3")
  (pin "4"))
 (symbol
  (lib_id "Seeed_Studio_XIAO_Series:XIAO-RP2040-SMD")
  (at 133.35 59.69 0)
  (unit 1)
  (body_style 1)
  (exclude_from_sim no)
  (in_bom yes)
  (on_board yes)
  (in_pos_files yes)
  (dnp no)
  (property "Reference" "U1" (at 136.7633 90.17 0) (show_name no) (do_not_autoplace no) (effects (font (size 1.27 1.27)) (justify left)))
  (property "Value" "XIAO-RP2040-SMD" (at 125.73 76.2 0) (show_name no) (do_not_autoplace no) (effects (font (size 1.27 1.27)) (justify left)))
  (property "Footprint" "Seeed_Studio_XIAO_Series:XIAO-RP2040-SMD" (at 137.668 89.662 0) (hide yes) (show_name no) (do_not_autoplace no) (effects (font (size 1.27 1.27))))
  (property "Datasheet" "" (at 124.46 54.61 0) (hide yes) (show_name no) (do_not_autoplace no) (effects (font (size 1.27 1.27))))
  (property "Description" "" (at 133.35 59.69 0) (hide yes) (show_name no) (do_not_autoplace no) (effects (font (size 1.27 1.27))))
  (pin "1")
  (pin "2")
  (pin "5")
  (pin "3")
  (pin "4")
  (pin "6")
  (pin "8")
  (pin "7")
  (pin "9")
  (pin "10")
  (pin "15")
  (pin "14")
  (pin "11")
  (pin "19")
  (pin "20")
  (pin "12")
  (pin "17")
  (pin "18")
  (pin "13")
  (pin "16"))
 (sheet_instances
  (path ""
   (page "1")))
 (embedded_fonts no))
